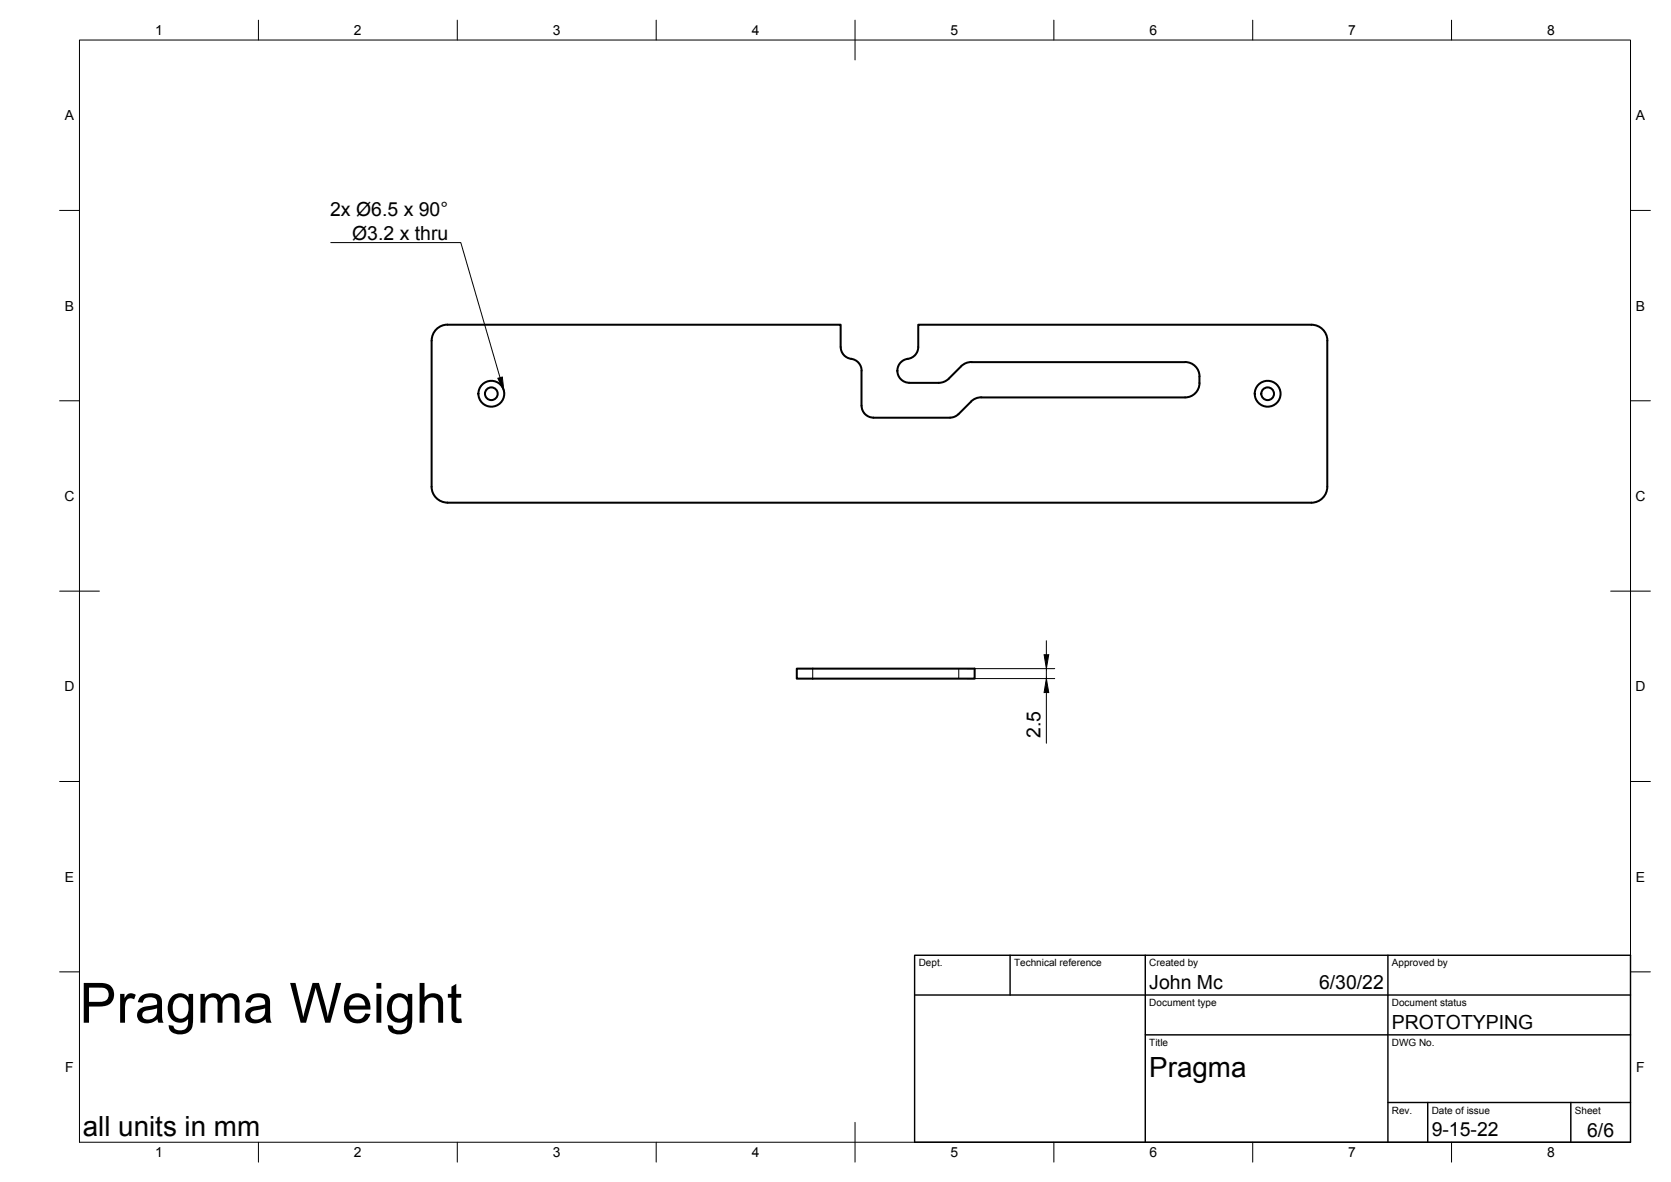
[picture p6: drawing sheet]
<svg xmlns="http://www.w3.org/2000/svg" width="420mm" height="297mm" viewBox="0 0 420 297" stroke-linecap="round" stroke-linejoin="round" font-family="sans-serif">
<!-- layer: Visible -->
<g fill="none" stroke="#000" stroke-width=".51">
<path d="M108.5 85.6v36.7a4 4 0 0 0 4 4M108.5 85.6a4 4 0 0 1 4-4h98.9v5.6a3.2 3.2 0 0 0 3.2 3.1 2.94 2.94 0 0 1 2 2.9v8.8a3 3 0 0 0 3 3l19.7-.1 1.3-.5 3.6-3.5M228.6 96.2h7.4M228.6 96.2a3.1 3.1 0 0 1-3-3.2 3.1 3.1 0 0 1 3.3-3 3 3 0 0 0 2-2.8v-5.6h98.8a4 4 0 0 1 4 4v36.7a4 4 0 0 1-4 4h-217.2M241.7 92.1l-3.5 3.4-1.2 .6-1 .1M244.2 91h53.8M244.2 91l-1.3 .3-1.2 .7M246.7 99.9h51.3M246.7 99.9l-1.4 .2-1.1 .8M298 91a3.6 3.6 0 0 1 3.6 3.6v1.7M301.6 96.3a3.6 3.6 0 0 1-3.6 3.6M200.3 168h44.8v2.5h-44.8z"/>
<circle cx="123.5" cy="99" r="1.6"/>
<circle cx="123.5" cy="99" r="3.2"/>
<circle cx="318.7" cy="99" r="1.6"/>
<circle cx="318.7" cy="99" r="3.2"/>
</g>
<!-- layer: Visible Narrow -->
<path d="M204.3 168v2.5M241.1 168v2.5" fill="none" stroke="#000" stroke-width=".25"/>
<!-- layer: Border -->
<g fill="none" stroke="#000" stroke-width=".25">
<path d="M20 10.1h390v276.9h-390zM65 5.1v5M115 5.1v5M165 5.1v5M215 5.1v10M265 5.1v5M315 5.1v5M365 5.1v5M15 52.9h5M410 52.9h5M15 100.7h5M410 100.7h5"/>
<path d="M15 148.6h10M405 148.6h10M15 196.4h5M410 196.4h5M15 244.2h5M410 244.2h5M65 287v5M115 287v5M165 287v5M215 282.1v9.9M265 287v5M315 287v5"/>
<path d="M365 287v5"/>
</g>
<!-- layer: TitleBlock -->
<path d="M230 240.1h180v46.9h-180zM230 250h180M254 240.1v9.9M288 240.1v46.9M349 240.1v46.9M288 260.1h122M349 277.1h61M359 277.1v9.9M395 277.1v9.9" fill="none" stroke="#000" stroke-width=".36"/>
<!-- layer: Annotations -->
<path d="M125.2 95.1l1.1-.4 .4 3.6z" fill="#000" stroke="#000" stroke-width=".25"/>
<path d="M83.2 61h32.7l9.8 33.9" fill="none" stroke="#000" stroke-width=".25"/>
<!-- layer: Dimensions -->
<path d="M243.1 168h22.1M243.1 170.5h22.1M263.1 161v3.5M263.1 168v2.5M263.1 174v12.8" fill="none" stroke="#000" stroke-width=".25"/>
<path d="M262.5 164.5h1.2l-.6 3.5zM263.1 170.5l.6 3.5h-1.2z" fill="#000" stroke="#000" stroke-width=".25"/>
<text font-size="14" x="20" y="257">Pragma Weight</text>
<g font-size="7">
<text x="289" y="270.6">Pragma</text>
<text x="20.8" y="285.4">all units in mm</text>
</g>
<g font-size="4.9">
<text x="83" y="54.3">2x Ø6.5 x 90°</text>
<text x="88.5" y="60.2">Ø3.2 x thru</text>
<text x="261.6" y="185.5" transform="rotate(-90 261.6 185.5)">2.5</text>
<text x="289" y="248.5">John Mc</text>
<text x="331.7" y="248.5">6/30/22</text>
<text x="350" y="258.6">PROTOTYPING</text>
<text x="360" y="285.5">9-15-22</text>
<text x="399.1" y="285.7">6/6</text>
</g>
<g font-size="3.5">
<text x="39" y="8.8">1</text>
<text x="89" y="8.8">2</text>
<text x="139" y="8.8">3</text>
<text x="189" y="8.8">4</text>
<text x="239" y="8.8">5</text>
<text x="289" y="8.8">6</text>
<text x="339" y="8.8">7</text>
<text x="389" y="8.8">8</text>
<text x="16.3" y="30.2">A</text>
<text x="411.3" y="30.2">A</text>
<text x="16.3" y="78">B</text>
<text x="411.3" y="78">B</text>
<text x="16.2" y="125.9">C</text>
<text x="411.2" y="125.9">C</text>
<text x="16.2" y="173.7">D</text>
<text x="411.2" y="173.7">D</text>
<text x="16.3" y="221.6">E</text>
<text x="411.3" y="221.6">E</text>
<text x="16.4" y="269.4">F</text>
<text x="411.4" y="269.4">F</text>
<text x="39" y="290.8">1</text>
<text x="89" y="290.8">2</text>
<text x="139" y="290.8">3</text>
<text x="189" y="290.8">4</text>
<text x="239" y="290.8">5</text>
<text x="289" y="290.8">6</text>
<text x="339" y="290.8">7</text>
<text x="389" y="290.8">8</text>
</g>
<g font-size="2.5">
<text x="231" y="242.9">Dept.</text>
<text x="255" y="242.9">Technical reference</text>
<text x="289" y="242.9">Created by</text>
<text x="350" y="242.9">Approved by</text>
<text x="289" y="252.8">Document type</text>
<text x="350" y="252.8">Document status</text>
<text x="289" y="262.9">Title</text>
<text x="350" y="262.9">DWG No.</text>
<text x="350" y="279.9">Rev.</text>
<text x="360" y="279.9">Date of issue</text>
<text x="396" y="279.9">Sheet</text>
</g>
</svg>
